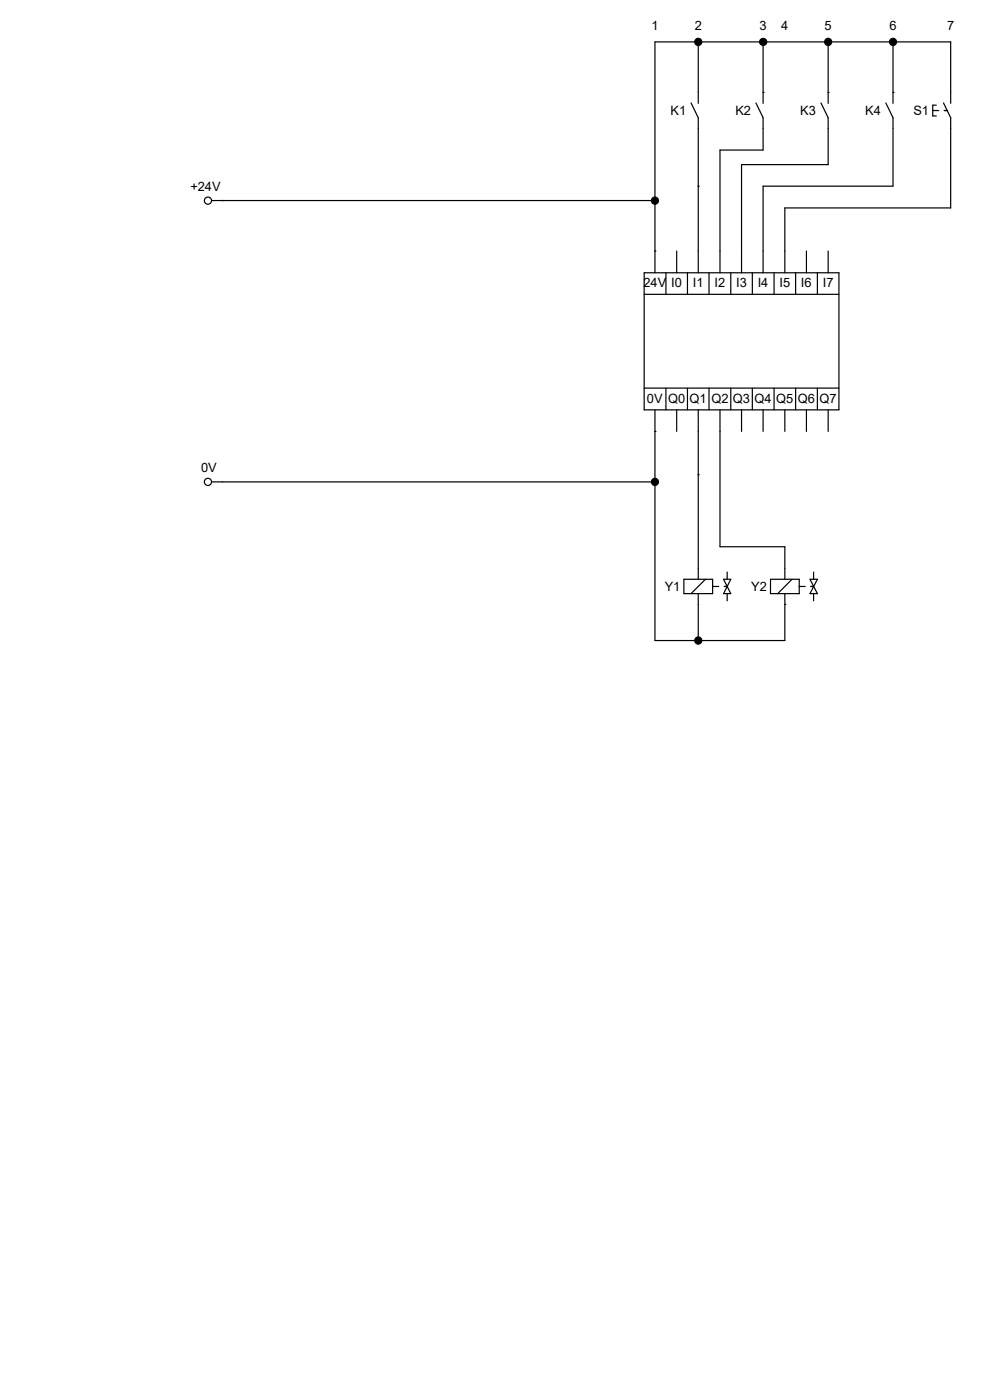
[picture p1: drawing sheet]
<svg xmlns="http://www.w3.org/2000/svg" width="210mm" height="297mm" viewBox="0 0 210 297" stroke-linecap="round" stroke-linejoin="round" font-family="sans-serif">
<g fill="none" stroke="#000" stroke-width=".25">
<path d="M148.1 8.9h.1M148.1 8.9v10.7M161.9 19.6h.1M161.9 8.9h.1M161.9 8.9v10.7M175.7 19.6h.1M175.7 8.9h.1M175.7 8.9v10.7M189.4 19.6h.1M189.4 8.9h.1M189.4 8.9v10.7M201.7 19.6v-10.7h-62.8v49"/>
<path d="M148.1 39.5h.1M148.1 27.3v30.6M161.9 27.3v4.5h-9.2v26.1M175.7 27.3v7.6h-18.4v23M189.4 27.3v12.2h-27.5v18.4M201.7 27.3v16.8h-35.2v13.8M47.2 42.5h.1M47.2 42.5h91.7M136.7 57.9h41.3v29.1h-41.3zM138.9 53.3h.1M138.9 42.5h.1M141.3 57.9v4.5"/>
<path d="M143.6 53.3v4.6M145.8 57.9v4.5M150.4 57.9v4.5M155 57.9v4.5M159.6 57.9v4.5M164.2 57.9v4.5M168.8 57.9v4.5M171.1 53.3v4.6M173.4 57.9v4.5M175.7 53.3v4.6M136.7 62.4h41.3M136.7 82.3h41.3"/>
<path d="M138.9 91.5h.1M138.9 87v48.9h27.6v-7.7M141.3 82.3v4.7M143.6 87v4.5M145.8 82.3v4.7M148.1 87v33.6M150.4 82.3v4.7M152.7 87v29h13.8v4.6M155 82.3v4.7M157.3 87v4.5M159.6 82.3v4.7M161.9 87v4.5"/>
<path d="M164.2 82.3v4.7M166.5 87v4.5M168.8 82.3v4.7M171.1 87v4.5M173.4 82.3v4.7M175.7 87v4.5M47.2 102.2h91.7M138.9 102.2h.1M148.1 100.7h.1M148.1 135.9h.1M148.1 128.2v7.7M166.5 128.2h.1"/>
</g>
<path d="M41.1 97.7h4.9v3h-4.9z" fill="#fff"/>
<g fill="none" stroke="#000" stroke-width=".25">
<path d="M44.9 102.2h2.3"/>
<circle cx="44.1" cy="102.2" r=".76"/>
</g>
<path d="M40.4 38h6.4v3h-6.4z" fill="#fff"/>
<g fill="none" stroke="#000" stroke-width=".25">
<path d="M44.9 42.5h2.3"/>
<circle cx="44.1" cy="42.6" r=".76"/>
</g>
<path d="M193.8 21.9h3.3v3.1h-3.3z" fill="#fff"/>
<path d="M201.7 19.6v2.3M197.9 23.5h1.2M198.6 22.3h-.7v2.3h.7M200.2 21.8l1.5 3.2v2.3M200.3 23.5h.6" fill="none" stroke="#000" stroke-width=".25"/>
<path d="M141 122.9h3.3v3h-3.3z" fill="#fff"/>
<path d="M145.1 122.9h6.1v3h-6.1zM148.1 120.6v2.3M148.1 125.9v2.3M149.6 122.9l-3 3M151.2 124.4h1.3M153.5 122.9l1.5 3h-1.5l1.5-3zM153.6 124.4h.7M154.3 121.4v1.5M154.3 125.9v1.6" fill="none" stroke="#000" stroke-width=".25"/>
<path d="M142.2 21.9h3.4v3.1h-3.4z" fill="#fff"/>
<path d="M148.1 19.6v2.3M146.6 21.8l1.5 3.2v2.3" fill="none" stroke="#000" stroke-width=".25"/>
<path d="M156 21.9h3.3v3.1h-3.3z" fill="#fff"/>
<path d="M161.9 19.6v2.3M160.4 21.8l1.5 3.2v2.3" fill="none" stroke="#000" stroke-width=".25"/>
<path d="M169.8 21.9h3.3v3.1h-3.3z" fill="#fff"/>
<path d="M175.7 19.6v2.3M174.2 21.8l1.5 3.2v2.3" fill="none" stroke="#000" stroke-width=".25"/>
<path d="M183.6 21.9h3.3v3.1h-3.3z" fill="#fff"/>
<path d="M189.4 19.6v2.3M187.9 21.8l1.5 3.2v2.3" fill="none" stroke="#000" stroke-width=".25"/>
<g fill="#000" stroke="#000" stroke-width=".21">
<circle cx="148.1" cy="8.9" r=".77"/>
<circle cx="161.9" cy="8.9" r=".77"/>
<circle cx="175.7" cy="8.9" r=".77"/>
<circle cx="189.4" cy="8.9" r=".77"/>
<circle cx="138.9" cy="42.6" r=".77"/>
</g>
<path d="M159.4 122.9h3.3v3h-3.3z" fill="#fff"/>
<path d="M163.4 122.9h6.1v3h-6.1zM166.5 120.6v2.3M166.5 125.9v2.3M168 122.9l-3 3M169.5 124.4h1.3M171.8 122.9l1.6 3h-1.6l1.6-3zM172 124.4h.6M172.6 121.4v1.5M172.6 125.9v1.6" fill="none" stroke="#000" stroke-width=".25"/>
<g fill="#000" stroke="#000" stroke-width=".21">
<circle cx="138.9" cy="102.2" r=".77"/>
<circle cx="148.1" cy="135.9" r=".77"/>
</g>
<g font-size="2.7">
<text x="138.2" y="6.3">1</text>
<text x="147.4" y="6.3">2</text>
<text x="161.1" y="6.3">3</text>
<text x="165.7" y="6.3">4</text>
<text x="174.9" y="6.3">5</text>
<text x="188.7" y="6.3">6</text>
<text x="200.9" y="6.3">7</text>
<text x="142.2" y="24.4">K1</text>
<text x="156" y="24.4">K2</text>
<text x="169.8" y="24.4">K3</text>
<text x="183.6" y="24.4">K4</text>
<text x="193.8" y="24.4">S1</text>
<text x="40.4" y="40.4">+24V</text>
<text x="136.5" y="61">24V I0</text>
<text x="147" y="61">I1</text>
<text x="151.6" y="61">I2</text>
<text x="156.2" y="61">I3</text>
<text x="160.7" y="61">I4</text>
<text x="165.4" y="61">I5</text>
<text x="169.9" y="61">I6</text>
<text x="174.5" y="61">I7</text>
<text x="137.2" y="85.4">0V Q0 Q1</text>
<text x="150.9" y="85.4">Q2</text>
<text x="155.5" y="85.4">Q3</text>
<text x="160.1" y="85.4">Q4 Q5 Q6 Q7</text>
<text x="42.7" y="100.1">0V</text>
<text x="141" y="125.3">Y1</text>
<text x="159.4" y="125.3">Y2</text>
</g>
</svg>
